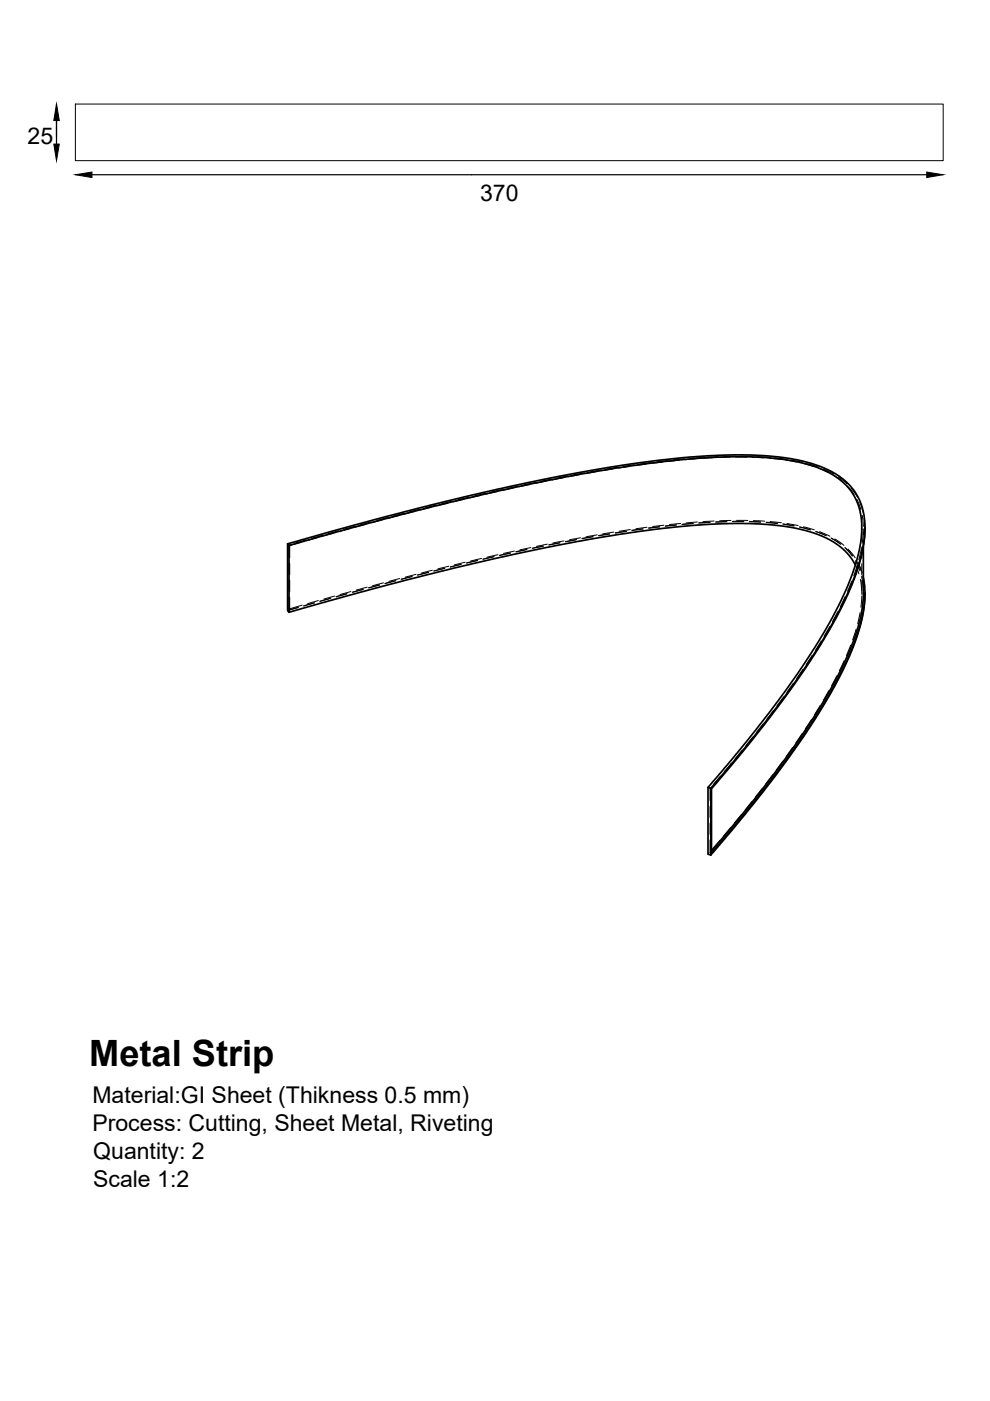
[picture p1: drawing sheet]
<svg xmlns="http://www.w3.org/2000/svg" width="210mm" height="297mm" viewBox="0 0 210 297" stroke-linecap="round" stroke-linejoin="round" font-family="sans-serif">
<!-- layer: Hidden -->
<g fill="none" stroke="#000" stroke-width=".21">
<path d="M127.5 99.6l-2.4 .4M129.9 99.4l-2.3 .4M131 99.1l-2.3 .3M133.4 98.9l-2.3 .4M134.5 98.5l-2.3 .4M137 98.4l-2.4 .3M138.1 98.1l-2.4 .3M140.5 98l-2.3 .2M141.6 97.6l-2.3 .3M144.1 97.6l-2.4 .2M145.2 97.3l-2.4 .2M147.6 97.3l-2.4 .2"/>
<path d="M148.7 97l-2.4 .2M151.2 97.1l-2.4 .1M152.3 96.8l-2.4 .1M154.7 96.9l-2.3 .1M155.9 96.7l-2.4 .1M156 96.9h2.3M157.1 96.7l2.3 .1M159.5 97l2.4 .1M160.6 96.8l2.4 .2M163.1 97.2l2.4 .2M164.2 97.1l2.4 .3M166.6 97.6l2.4 .4"/>
<path d="M167.7 97.5l2.4 .5M170.1 98.2l2.3 .7M171.2 98.3l2.3 .7M173.6 99.3l2.1 .9M174.6 99.4l2.1 1.1M61.3 115.5v2.6M61.3 119.3v2.4M61.3 115.5l.1 .2M61.4 119.5v2.4M61.5 115.4l-.2 .1M63.9 115l-2.5 .7v2.6M64.9 114.5l-2.3 .6"/>
<path d="M67.3 114l-2.3 .6M68.4 113.5l-2.3 .6M70.7 113l-2.2 .7M71.8 112.5l-2.3 .7M74.2 112.1l-2.3 .6M75.2 111.6l-2.2 .6M77.6 111.2l-2.3 .6M78.7 110.6l-2.3 .7M81.1 110.2l-2.3 .6M82.1 109.7l-2.2 .6M84.5 109.3l-2.3 .6M85.6 108.8l-2.3 .6"/>
<path d="M88 108.4l-2.3 .6M89.1 107.9l-2.3 .6M91.5 107.6l-2.3 .5M92.5 107.1l-2.3 .6M94.9 106.7l-2.3 .6M96 106.2l-2.3 .6M97.7 119.6l-2.3 .6 2.4-.5M98.4 105.9l-2.3 .5M98.6 119.2l-2.3 .6M99.5 105.4l-2.3 .5M101.2 118.8l-2.3 .5M101.3 118.9l-2.3 .5"/>
<path d="M101.9 105l-2.3 .6M102.1 118.4l-2.3 .5M103 104.6l-2.4 .5M104.7 118l-2.3 .5M104.8 118.1l-2.4 .5M105.4 104.3l-2.4 .5M105.6 117.6l-2.3 .5M106.4 103.8l-2.3 .5M108.2 117.2l-2.3 .5M108.2 117.3l-2.3 .5M108.8 103.5l-2.3 .5M109.1 116.8l-2.4 .5"/>
<path d="M109.9 103l-2.3 .5M111.7 116.5l-2.3 .5M112.3 102.7l-2.3 .5M112.6 116.1l-2.4 .5M113.4 102.3l-2.3 .5M115.2 115.7l-2.3 .5M115.2 115.8l-2.3 .5M115.8 102l-2.3 .5M116.1 115.4l-2.4 .5M116.9 101.6l-2.3 .5M118.7 115l-2.3 .5M118.7 115.1l-2.3 .5"/>
<path d="M119.3 101.3l-2.3 .5M119.6 114.7l-2.4 .4M120.4 100.9l-2.3 .5M122.2 114.4l-2.3 .4M122.2 114.4l-2.3 .5M122.9 100.7l-2.4 .4M123.1 114l-2.4 .5M124 100.3l-2.4 .4M125.7 113.8l-2.3 .4M125.8 113.8l-2.4 .4M126.4 100l-2.4 .4M126.6 113.4l-2.4 .4"/>
<path d="M129.2 113.2l-2.3 .3M129.3 113.2l-2.4 .4M130.1 112.8l-2.3 .4M132.8 112.6l-2.4 .4M132.8 112.7l-2.3 .3M133.6 112.3l-2.3 .3M136.3 112.1l-2.4 .3M136.4 112.2l-2.4 .3M137.2 111.8l-2.4 .3M139.8 111.7l-2.3 .2M139.9 111.7l-2.4 .3M140.7 111.3l-2.3 .3"/>
<path d="M143.4 111.3l-2.4 .2M143.4 111.3l-2.3 .3M144.3 111l-2.4 .2M147 110.9l-2.4 .3M147 111l-2.4 .2M147.8 110.7l-2.3 .2M150.5 110.7l-2.4 .2M150.6 110.8l-2.4 .1M151.4 110.5l-2.4 .1M154.1 110.6h-2.4M154.1 110.6l-2.3 .1M155 110.3l-2.4 .1"/>
<path d="M155.3 110.6h2.4M156.2 110.3h2.4M157.7 110.5h-2.4M158.9 110.5l2.3 .1M158.9 110.6l2.4 .1M159.7 110.4l2.4 .1M162.4 110.7l2.4 .2M162.5 110.8l2.3 .2M163.3 110.6l2.4 .2M166 111.1l2.3 .3M166 111.2l2.4 .3M166.9 111l2.3 .4"/>
<path d="M169.5 111.7l2.3 .6M169.5 111.8l2.4 .6M170.4 111.7l2.3 .6M172.9 112.7l2.2 .8M173 112.7l2.2 .9M173.8 112.7l2.2 1M176.2 114.1l2 1.3M176.3 114.1l2 1.3M176.8 100.8l1.9 1.4M177 114.3l1.9 1.3M177.8 101.1l1.8 1.5M179.1 116.1l1.6 1.8"/>
<path d="M179.2 116.1l1.6 1.8M179.6 103l1.5 1.8M179.8 116.4l1.5 1.9M180.4 103.5l1.4 1.9M181.4 118.9l.9 2.2M181.4 119.8l.7 1.9M181.5 118.8l1.1 2.2M181.7 105.9l.8 2.2M181.8 119.8l-.8 2.3M181.9 119.3l.9 2.2M182.3 106.5l.7 2.3M182.6 116.3l-.5 2.4"/>
<path d="M182.7 111.9v2.9M182.7 116v2.3M182.7 119.5v2.4M182.8 109.2l.2 2.4M183 112.8l-.2 2.4M183 112.1v1.3M183 114.6v1.3M183.2 109.9l.2 2.2M61.3 129.1l.1 .2M61.3 122.9v2.4M61.3 126.5v2.6M61.4 123.1v2.4"/>
<path d="M61.4 126.6v2.7M63.2 128.8l-1.8 .5M63.3 128.8l-2.3 .7M64.1 128.3l-2.8 .8M66.7 127.8l-2.3 .6M66.7 127.8l-2.3 .7M67.5 127.3l-2.3 .7M67.8 127.5l2.3-.7-2.3 .7M71 126.4l-2.3 .6M73.5 125.9l-2.3 .6M73.6 125.9l-2.3 .6M74.4 125.4l-2.3 .7"/>
<path d="M77 124.9l-2.3 .6M77 125l-2.3 .6M77.9 124.5l-2.4 .6M80.4 124l-2.3 .6M80.5 124l-2.3 .7M81.3 123.6l-2.3 .6M83.9 123.1l-2.3 .6M84.8 122.7l-2.4 .6M87.4 122.2l-2.4 .6M87.4 122.2l-2.3 .6M88.2 121.8l-2.3 .6M90.8 121.3l-2.3 .6"/>
<path d="M90.8 121.4l-2.3 .5M91.7 120.9l-2.3 .6M94.3 120.5l-2.3 .5M94.3 120.5l-2.3 .6M95.1 120l-2.3 .6M172.2 138.9l-1.3 2M174.1 135.9l-1.2 2M175.9 132.8l-1.2 2.1M177.6 129.7l-1.1 2.1M179.2 126.5l-1 2.1M180.4 136.8l-.9 2.2M180.6 123.2l-.9 2.2"/>
<path d="M181.5 133.4l-.7 2.3M182.4 129.9l-.6 2.4M182.4 122.8l.3 2.4M182.7 122.2l.3 2.4M182.7 126.4l-.2 2.4M182.7 123.1v2.9M182.9 122.1l.4 2.3M183.4 125.7v.3M157.4 159l-1.5 1.9M159.6 156.3l-1.5 1.8M161.8 153.4l-1.4 1.9M164 150.6l-1.4 1.9"/>
<path d="M166.1 147.8l-1.4 1.9M168 158.5l-1.3 1.9M168.2 144.9l-1.4 1.9M170.1 155.5l-1.4 2M170.2 141.9l-1.3 2M172 152.6l-1.3 1.9M173.9 149.5l-1.2 2.1M175.7 146.4l-1.2 2.1M177.4 143.3l-1.1 2.1M179 140.1l-1 2.1M150.6 171v2.3M150.6 174.5v2.4"/>
<path d="M150.6 178.1v2.6M150.9 167.2l-.3-.1v2.7M152.6 178.2l-1.5 1.8M152.8 164.5l-1.5 1.8M154.9 175.4l-1.5 1.9M155.1 161.8l-1.5 1.8M157.2 172.7l-1.5 1.8M159.4 169.9l-1.4 1.9M161.7 167.1l-1.5 1.9M163.8 164.3l-1.4 1.8M166 161.4l-1.5 1.9M150.3 180.9l-.2 .2"/>
<path d="M150.6 180.7l.3 .1M150.9 180.4l-.3 .3"/>
</g>
<!-- layer: Visible -->
<path d="M61 115.3l19.3-5.4 18-4.5 13.1-3 14.4-2.7 13.9-2.1 10.2-.9 9.1-.2 4 .2 3.9 .4a23.4 23.4 0 0 1 12.7 5.2 13.9 13.9 0 0 1 3.5 12.7l-.5 2.5a71.7 71.7 0 0 1-10 21.1l-3.6 5.4-5.4 7.4-5.4 6.8-7.5 8.9v14.2M61 115.3v14.2l.3 .3v-14.1l17-4.8 15.4-4 14.9-3.5 13.3-2.7 11.3-1.8 7.7-1.1 6-.6 9-.4 4.2 .1 4.1 .3a28.4 28.4 0 0 1 12.5 3.5l1.4 1.1a12.8 12.8 0 0 1 4.5 12l-.6 3.7a73.2 73.2 0 0 1-10.3 21.4l-4.5 6.7-4.3 5.8-6.5 8.2-6.3 7.3v14.2l.6 .2M61 115.3l.3 .4M181.4 119.8l-.9-1.5-.9-1.1-1.4-1.2-1.5-1.1-3.1-1.5-4.2-1.3-5.1-.8-5.3-.3h-5.4l-7.8 .5-7 .7-10.8 1.6-9.9 1.8-8.9 1.9-13.2 3-10.4 2.6-24.3 6.7M183 115.9v10.4l-.4 3.6-.7 2.9-1.1 3.5-2.7 6.1-3.9 7.1-6.4 9.6-7.1 9.4-9.8 11.9M183.4 111.9l-.4 4.1-.5 2.3-.9 3.1-2.3 5.6-3.4 6.5-5 8-5.1 7.1-7.1 9.3-7.8 9.3v13.6l5.1-6.1 6.1-7.5 6.5-8.7 4.1-6.1 3.2-5.3 3.7-7.1 2-4.9 1.3-4.8a18.9 18.9 0 0 0 .1-7.9M183.4 125.7l-.2 2.9a52.3 52.3 0 0 1-7.1 18.5l-5.1 8.2-5.6 7.9-7.3 9.3-7.4 8.8M150.1 166.9l.6 .2" fill="none" stroke="#000" stroke-width=".36"/>
<!-- layer: Sketch2 -->
<path d="M16 22.1h184v12h-184z" fill="none" stroke="#000" stroke-width=".21"/>
<!-- layer: Sketch3 -->
<path d="M12 22.1l.6 3.5h-1.2zM11.4 30.6h1.2l-.6 3.5zM16 37l3.5-.5v1.1zM196.5 36.5l3.5 .5-3.5 .6z" fill="#000" stroke="#000" stroke-width=".21"/>
<path d="M12 22.1v8.5M19.5 37h177" fill="none" stroke="#000" stroke-width=".25"/>
<text font-size="7.7" x="18.9" y="226">Metal Strip</text>
<g font-size="4.9">
<text x="5.8" y="30.6">25</text>
<text x="101.8" y="42.6">370</text>
<text x="19.6" y="233.9">Material:GI Sheet (Thikness 0.5 mm)</text>
<text x="19.6" y="239.8">Process: Cutting, Sheet Metal, Riveting</text>
<text x="19.8" y="245.7">Quantity: 2</text>
<text x="19.7" y="251.6">Scale 1:2</text>
</g>
</svg>
